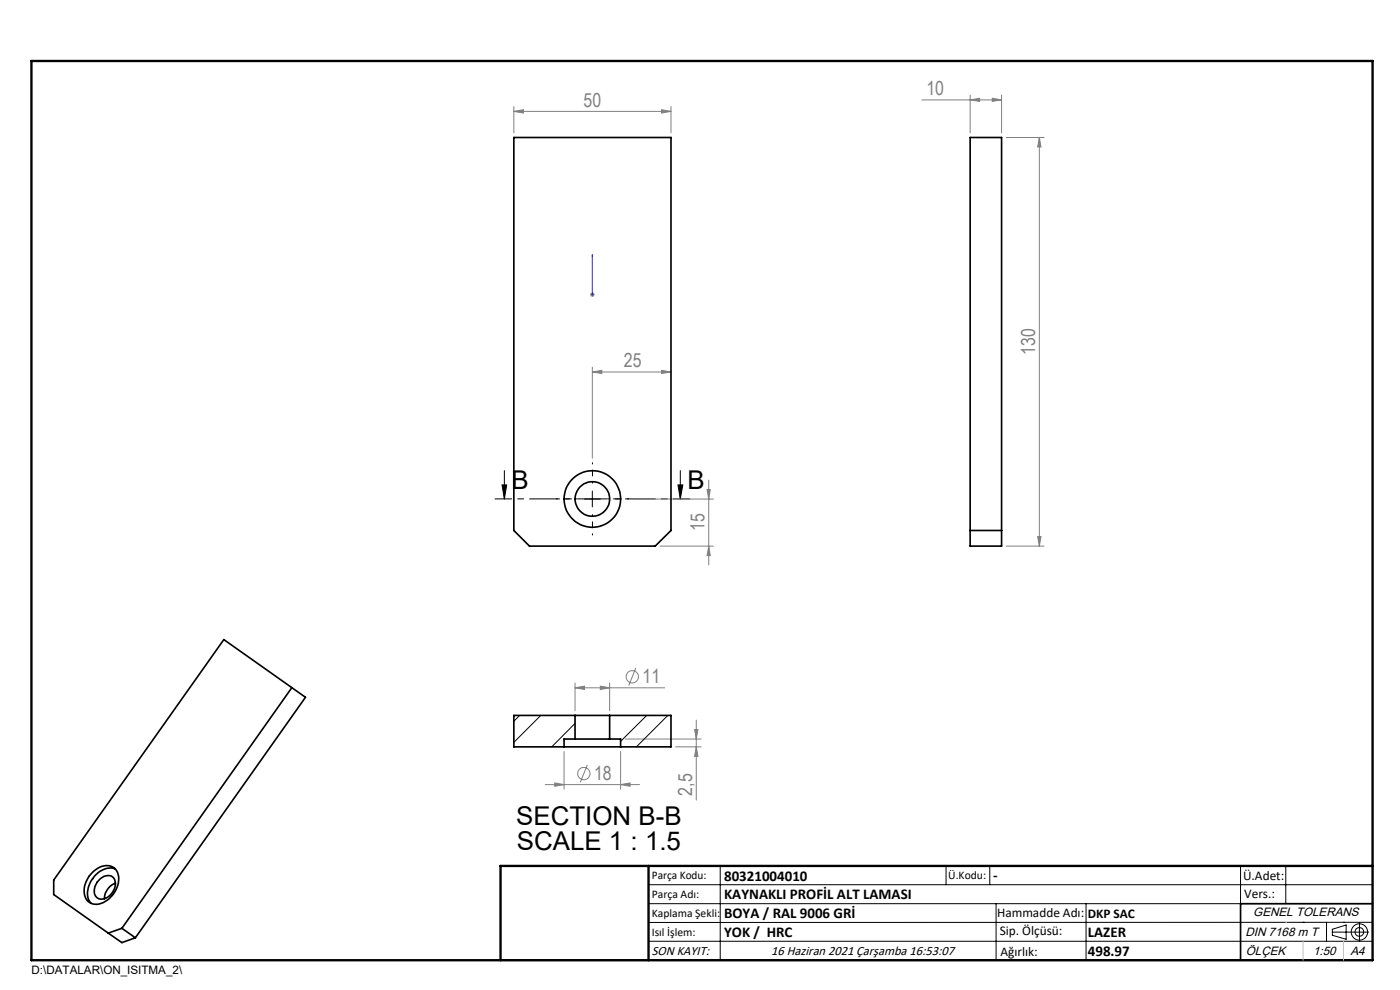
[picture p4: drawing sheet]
<svg xmlns="http://www.w3.org/2000/svg" width="297mm" height="210mm" viewBox="0 0 297 210" stroke-linecap="round" stroke-linejoin="round" font-family="sans-serif">
<g fill="none" stroke="#808080" stroke-width=".21">
<path d="M109 23.6l2-.3v.7zM109 22.6v5.6M109 23.6h33.3M140.3 23.3l2 .3-2 .4zM142.3 22.6v5.6M195.6 21.2h16.9M205.8 21.2l2-.4v.7zM205.8 20.2v8M210.5 20.8l2 .4-2 .3zM212.5 20.2v8M213.5 29.2h8M220.5 29.2l.3 2h-.7z"/>
<path d="M220.5 29.2v86.6M125.2 62.5h1M125.3 62.2l.7 .7M125.7 62v1M125.7 78.9l2-.3v.6zM125.7 77.9v19.3M125.7 78.9h16.6M126 62.2l-.7 .7M140.3 78.6l2 .3-2 .3zM134.3 105.9h17M140 115.8h11.3M150 103.8h.7l-.3 2.1z"/>
<path d="M150.4 101.8v18M150.4 115.8l.3 2.1h-.7zM213.5 115.8h8M220.1 113.8h.7l-.3 2zM119.7 159.4v8M122 145.9l2-.4v.8zM122 144.9v5.9M122 145.9h19M127.4 145.5l1.9 .4-1.9 .4zM129.3 144.9v5.9M131.7 159.4v8M132.7 156.8h16"/>
<path d="M134.9 141.7l-1.5 3.7M143.3 158.4h5.4M147.4 154.8h.7l-.4 2zM147.7 158.4l.4 2h-.7zM147.7 152.7v17M115.7 166.4h20M117.7 166.1l2 .3-2 .4zM124.6 162.2l-1.5 3.7M131.7 166.4l2-.3v.7z"/>
<circle cx="134.1" cy="143.6" r="1.31"/>
<circle cx="123.9" cy="164.1" r="1.31"/>
</g>
<g fill="none" stroke="#000" stroke-width=".21">
<path d="M107 99.8v6.1M144.3 99.8v6.1M106.5 102.9h1l-.5 3zM124 105.9h3.4M125.7 104.2v3.3M143.8 102.9h1.1l-.6 3zM137.6 187.7h153.6M137.6 191.7h153.6M137.6 199.7h153.6M152.8 183.7v20M200.7 183.7v4M210 183.7v4"/>
<path d="M211.3 191.7v12M230.4 191.7v12M263.2 183.7v20M272.8 183.7v8M276.4 195.6h.1M281.4 195.6v4.1M282.6 197.7h7.8M282.6 197.1l3-.9v3l-3-.8zM285 195.6h.1M288.4 195.8v3.8M291.2 195.6l-153.6 .1"/>
<circle cx="288.4" cy="197.7" r="1.74"/>
<circle cx="288.4" cy="197.7" r=".93"/>
</g>
<path d="M125.7 54v.5v-.5M125.7 54v8.5M125.7 62.4v.2zM125.7 62.5h.1" fill="none" stroke="#00f" stroke-width=".21"/>
<path d="M122.4 105.8h-4.4M125.7 102.5v-4.3M125.7 109.2v4.3M129 105.8h4.4" fill="none" stroke="#000" stroke-width=".21" stroke-dasharray="15.2 1.3 1.3 1.3" stroke-dashoffset="15"/>
<path d="M146.4 105.8h-41.4" fill="none" stroke="#000" stroke-width=".21" stroke-dasharray="6.3 1.3 1.3 1.3" stroke-dashoffset="2.8"/>
<path d="M291.2 191.7h-28v12M106.2 203.7h185" fill="none" stroke="#000" stroke-width=".35"/>
<path d="M6.7 12.9h284.5v190.8h-284.5zM137.6 183.7v20M291.2 183.7h-185v20" fill="none" stroke="#000" stroke-width=".5"/>
<path d="M272.8 195.6h.1M276.4 199.7v4M285 199.7v4" fill="none" stroke="#c0c0c0" stroke-width=".21"/>
<path d="M143.8 102.9h1.1l-.6 3zM106.5 102.9h1l-.5 3z" fill="#000"/>
<path d="M125.7 62.4v.2zM125.7 54v.5z" fill="#00f"/>
<g fill="#808080">
<path d="M127.4 145.5l1.9 .4-1.9 .4zM122 145.9l2-.4v.8z"/>
<path d="M109 23.6l2-.3v.7zM140.3 23.3l2 .3-2 .4zM125.7 78.9l2-.3v.6zM140.3 78.6l2 .3-2 .3zM205.8 21.2l2-.4v.7zM210.5 20.8l2 .4-2 .3zM117.7 166.1l2 .3-2 .4zM131.7 166.4l2-.3v.7z"/>
<path d="M220.1 113.8h.7l-.3 2zM220.5 29.2l.3 2h-.7zM147.7 158.4l.4 2h-.7zM147.4 154.8h.7l-.4 2z"/>
<path d="M150 103.8h.7l-.3 2.1zM150.4 115.8l.3 2.1h-.7z"/>
</g>
<g fill="none" stroke="#000" stroke-width=".35">
<path d="M109 29.2h33.3v83.3l-3.3 3.3h-26.7l-3.3-3.3zM205.8 29.2h6.7v86.6h-6.7zM205.8 112.5h6.7M61.9 145.9l-36 51M119.7 158.4h12M122 151.8h7.3M122 156.8h7.3M122 151.8h-13v6.6h10.7M122 151.8v5M122 156.8h-2.3v1.6M129.3 151.8h13v6.6h-10.6M129.3 151.8v5"/>
<path d="M129.3 156.8h2.4v1.6M19.8 184.8a3.3 3.3 0 0 1 4.8-.4 4.7 4.7 0 0 1-1.2 6 3.6 3.6 0 0 1-4.6 .9 4 4 0 0 1-.1-5zM21.1 186.5a1.92 1.92 0 0 1 3.2 .1 3.3 3.3 0 0 1-3.1 4.1 1.94 1.94 0 0 1-.9-3zM23 197.9l2.9 2 2.8-1M23 197.9l-11.6-8.1v-3.1l36.1-51 17.3 12.2-36.1 51M24.4 184.3a4.5 4.5 0 0 0-5 2.5 4.2 4.2 0 0 0-.1 4.8M24.5 187.4a3.6 3.6 0 0 0-2.3 3.2M25.9 196.9l2.8 2M25.9 196.9l-2.9 1"/>
<circle cx="125.7" cy="105.8" r="3.7"/>
<circle cx="125.7" cy="105.8" r="6"/>
</g>
<path d="M110.2 151.8l-1.2 1.2M114.7 151.8l-5.7 5.7M122 153.4l-4.9 5M137.2 151.8l-5.5 5.5M141.7 151.8l-6.7 6.6" fill="none" stroke="#000" stroke-width=".21"/>
<g font-size="5.5">
<text x="108.5" y="103.8">B</text>
<text x="145.8" y="103.8">B</text>
<text x="109.5" y="175">SECTION B-B</text>
<text x="109.6" y="180.2">SCALE 1 : 1.5</text>
</g>
<g font-size="4.1" fill="#808080">
<text x="123.8" y="22.7">50</text>
<text x="196.5" y="20.2">10</text>
<text x="132.4" y="77.9">25</text>
<text x="219.6" y="75.3" transform="rotate(-90 219.6 75.3)">130</text>
<text x="149.4" y="112.7" transform="rotate(-90 149.4 112.7)">15</text>
<text x="136.3" y="145">11</text>
<text x="126" y="165.5">18</text>
<text x="146.8" y="168.8" transform="rotate(-90 146.8 168.8)">2,5</text>
</g>
<g font-size="3.2">
<text x="153.6" y="186.8">80321004010</text>
<text x="153.6" y="190.8">KAYNAKLI PROFİL ALT LAMASI</text>
<text x="210.7" y="186.6">-</text>
<text x="153.6" y="194.8">BOYA / RAL 9006 GRİ</text>
<text x="153.6" y="198.8">YOK / HRC</text>
<text x="230.8" y="198.7">LAZER</text>
<text x="230.8" y="202.8">498.97</text>
</g>
<g font-size="2.8">
<text x="263.7" y="186.7">Ü.Adet:</text>
<text x="263.9" y="190.5">Vers.:</text>
<text x="211.5" y="194.5">Hammadde Adı:</text>
<text x="230.8" y="194.7">DKP SAC</text>
<text x="138.3" y="202.6">SON KAYIT:</text>
<text x="163.6" y="202.6">16 Haziran 2021 Çarşamba 16:53:07</text>
<text x="212.1" y="198.4">Sip. Ölçüsü:</text>
<text x="212.2" y="202.7">Ağırlık:</text>
</g>
<g font-size="2.6">
<text x="265.9" y="194.4">GENEL TOLERANS</text>
<text x="264.2" y="198.5">DIN 7168 m T</text>
<text x="264.3" y="202.6">ÖLÇEK</text>
<text x="278.5" y="202.6">1:50</text>
<text x="286.5" y="202.6">A4</text>
</g>
<g font-size="2.5">
<text x="138.3" y="186.4">Parça Kodu:</text>
<text x="138.3" y="190.5">Parça Adı:</text>
<text x="201.2" y="186.5">Ü.Kodu:</text>
<text x="138.3" y="194.5">Kaplama Şekli:</text>
<text x="138.3" y="198.6">Isıl İşlem:</text>
<text x="6.7" y="206.7">D:\DATALAR\ON_ISITMA_2\</text>
</g>
</svg>
